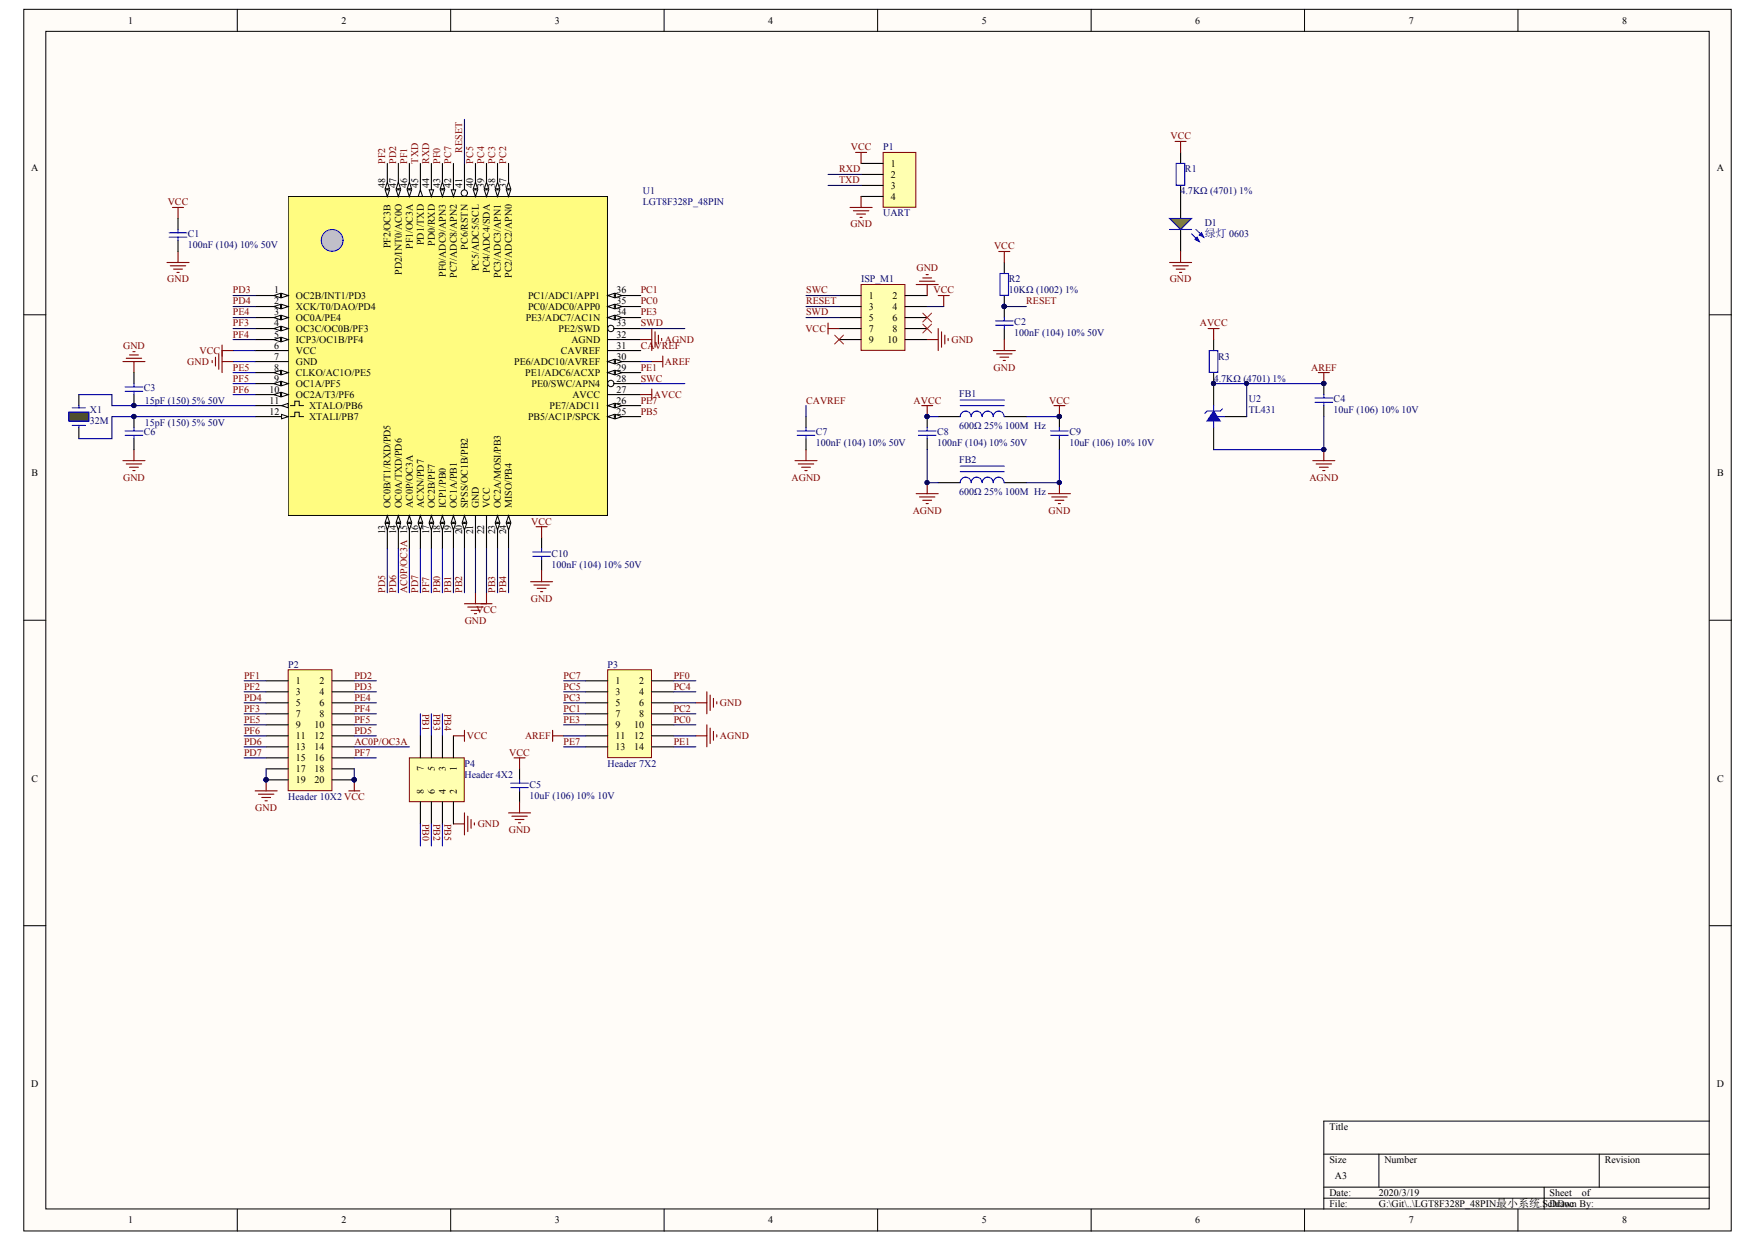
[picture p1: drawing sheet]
# Altium schematic sheet LGT8F328P_48PIN最小系统.SchDoc
size A3

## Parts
C1  100nF (104) 10% 50V  [LC-0603_C]
C2  100nF (104) 10% 50V  [LC-0603_C]
C3  15pF (150) 5% 50V  [0603_C]
C4  10uF (106) 10% 10V  [LC-0603_C]
C5  10uF (106) 10% 10V  [LC-0603_C]
C6  15pF (150) 5% 50V  [0603_C]
C7  100nF (104) 10% 50V  [LC-0603_C]
C8  100nF (104) 10% 50V  [LC-0603_C]
C9  10uF (106) 10% 10V  [LC-0603_C]
C10  100nF (104) 10% 50V  [LC-0603_C]
D1  绿灯 0603  [0603_LED_S1]
FB1  600Ω ±25% 100MHz  [0805_L]
FB2  600Ω ±25% 100MHz  [0805_L]
ISP_M1  ISP2*5  [IDC2x5]  (value not drawn)
P1  UART  [HDR1X4]
P2  Header 10X2  [HDR2X10]
P3  Header 7X2  [HDR2X7]
P4  Header 4X2  [HDR2X4]
R1  4.7KΩ (4701) ±1%  [LC-0603_R]
R2  10KΩ (1002) ±1%  [LC-0603_R]
R3  4.7KΩ (4701) ±1%  [LC-0603_R]
U1  LGT8F328P_48PIN  [LC-LQFP-48_7x7x05P]
U2  TL431  [LC-SOT-23(SOT-23-3)]
X1  32M  [49/S_N]

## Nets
AGND: C4.1 C7.1 C8.1 FB2.1 P3.12 U1.32(AGND) U2.3(A)
AREF: C4.2 P3.11 R3.1 U1.30(PE6/ADC10/AVREF) U2.1(R) U2.2(K)
AVCC: C8.2 FB1.1 R3.2 U1.27(AVCC)
GND: C1.2 C2.1 C3.2 C5.1 C6.1 C9.1 C10.2 D1.K FB2.2 ISP_M1.2 ISP_M1.10 P1.4 P2.17 P2.19 P3.6 P4.2 U1.7(GND) U1.21(GND)
VCC: C1.1 C5.2 C9.2 C10.1 FB1.2 ISP_M1.4 ISP_M1.7 P1.1 P2.18 P2.20 P4.1 R1.2 R2.2 U1.6(VCC) U1.22(VCC)
AC0P/OC3A: P2.14 U1.15(AC0P/OC3A)
CAVREF: C7.2 U1.31(CAVREF)
PB0: P4.8 U1.18(ICP1/PB0)
PB1: P4.7 U1.19(OC1A/PB1)
PB2: P4.6 U1.20(SPSS/OC1B/PB2)
PB3: P4.5 U1.23(OC2A/MOSI/PB3)
PB4: P4.3 U1.24(MISO/PB4)
PB5: P4.4 U1.25(PB5/AC1P/SPCK)
PC0: P3.10 U1.35(PC0/ADC0/APP0)
PC1: P3.7 U1.36(PC1/ADC1/APP1)
PC2: P3.8 U1.37(PC2/ADC2/APN0)
PC3: P3.5 U1.38(PC3/ADC3/APN1)
PC4: P3.4 U1.39(PC4/ADC4/SDA)
PC5: P3.3 U1.40(PC5/ADC5/SCL)
PC7: P3.1 U1.42(PC7/ADC8/APN2)
PD2: P2.2 U1.47(PD2/INT0/AC0O)
PD3: P2.4 U1.1(OC2B/INT1/PD3)
PD4: P2.5 U1.2(XCK/T0/DAO/PD4)
PD5: P2.12 U1.13(OC0B/T1/RXD/PD5)
PD6: P2.13 U1.14(OC0A/TXD/PD6)
PD7: P2.15 U1.16(ACXN/PD7)
PE1: P3.14 U1.29(PE1/ADC6/ACXP)
PE3: P3.9 U1.34(PE3/ADC7/AC1N)
PE4: P2.6 U1.3(OC0A/PE4)
PE5: P2.9 U1.8(CLKO/AC1O/PE5)
PE7: P3.13 U1.26(PE7/ADC11)
PF0: P3.2 U1.43(PF0/ADC9/APN3)
PF1: P2.1 U1.46(PF1/OC3A)
PF2: P2.3 U1.48(PF2/OC3B)
PF3: P2.7 U1.4(OC3C/OC0B/PF3)
PF4: P2.8 U1.5(ICP3/OC1B/PF4)
PF5: P2.10 U1.9(OC1A/PF5)
PF6: P2.11 U1.10(OC2A/T3/PF6)
PF7: P2.16 U1.17(OC2B/PF7)
RESET: C2.2 ISP_M1.3 R2.1 U1.41(PC6/RSTN)
RXD: P1.2 U1.44(PD0/RXD)
SWC: ISP_M1.1 U1.28(PE0/SWC/APN4)
SWD: ISP_M1.5 U1.33(PE2/SWD)
TXD: P1.3 U1.45(PD1/TXD)
NetC3_1: C3.1 U1.11(XTALO/PB6) X1.1
NetC6_2: C6.2 U1.12(XTALI/PB7) X1.2
NetD1_A: D1.A R1.1

Not connected (* = marked no-connect by the designer): ISP_M1 6* 8* 9*
